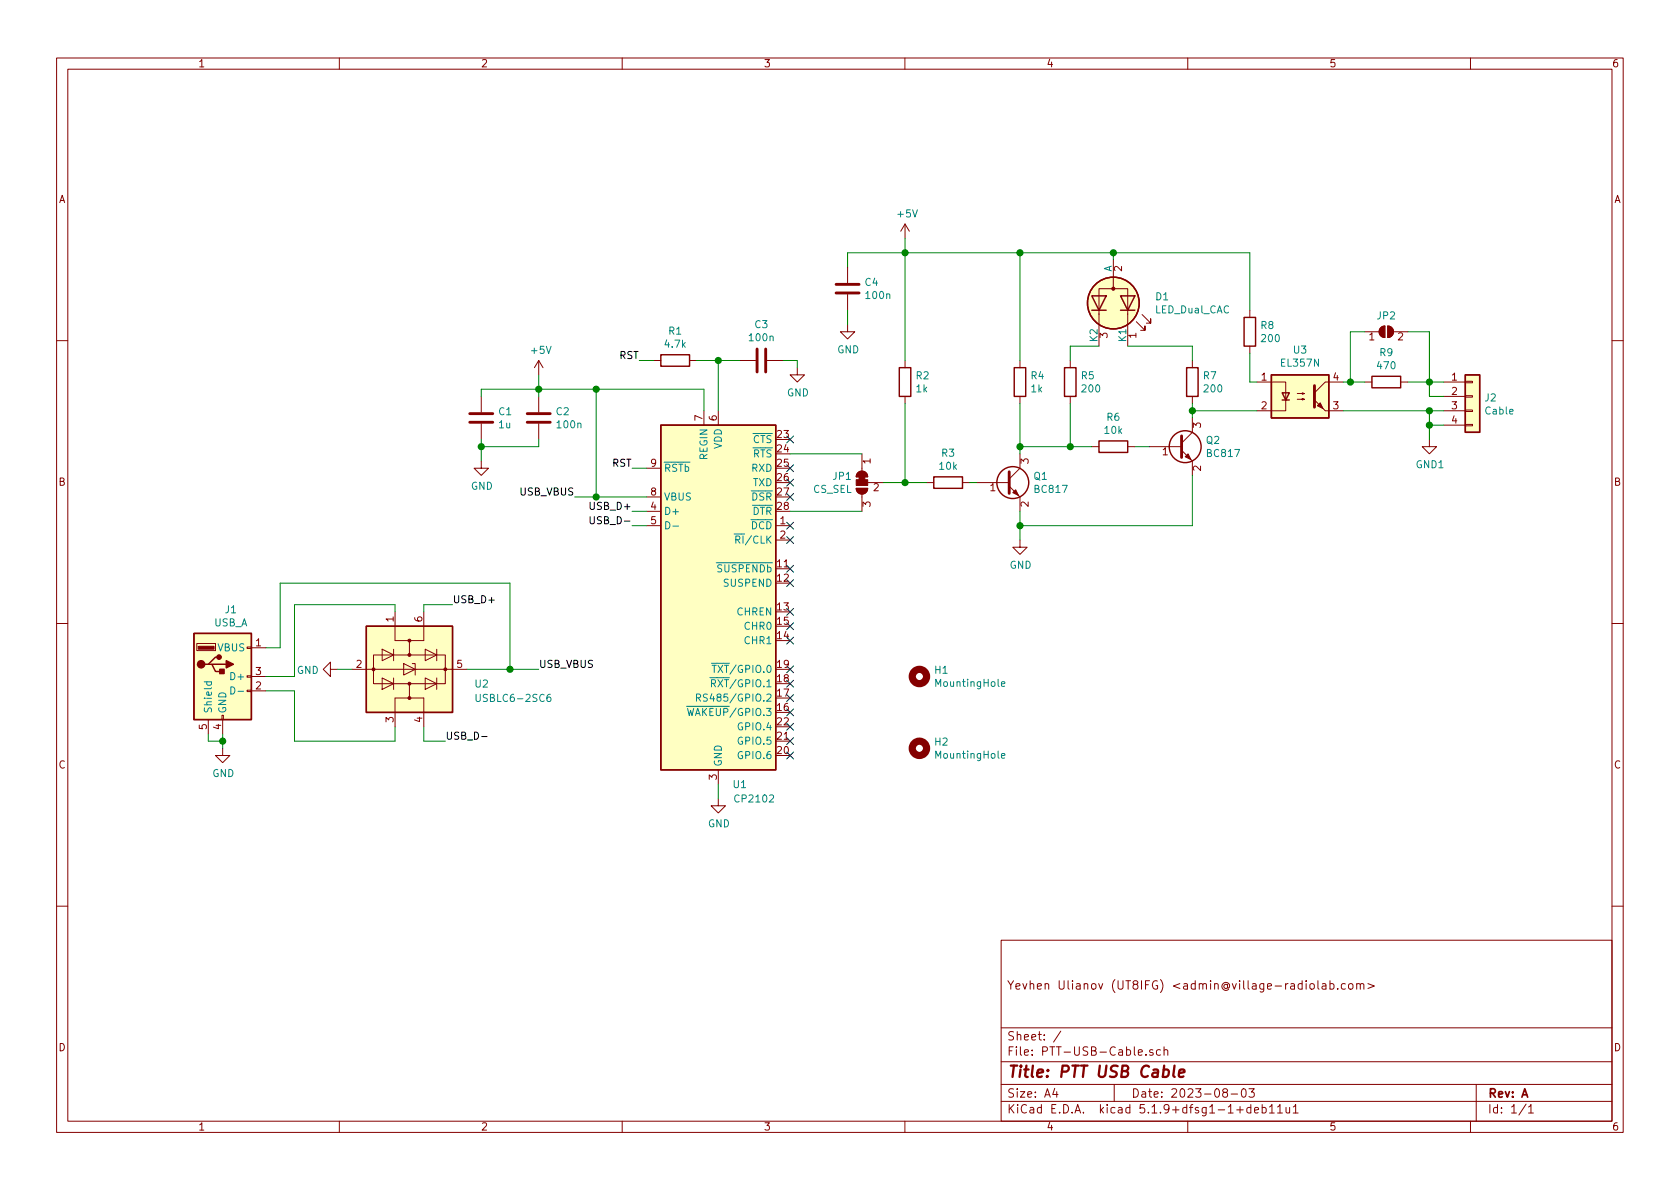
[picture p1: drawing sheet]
EESchema Schematic File Version 4
EELAYER 30 0
EELAYER END
$Descr A4 11693 8268
encoding utf-8
Sheet 1 1
Title "PTT USB Cable"
Date "2023-08-03"
Rev "A"
Comp ""
Comment1 ""
Comment2 "Yevhen Ulianov (UT8IFG) <admin@village-radiolab.com>"
Comment3 ""
Comment4 ""
$EndDescr
$Comp
L Device:R R2
U 1 1
P 6300 2650
F 0 "R2" H 6370 2696 50  0000 L CNN
F 1 "1k" H 6370 2605 50  0000 L CNN
F 2 "Resistor_SMD:R_0805_2012Metric_Pad1.20x1.40mm_HandSolder" V 6230 2650 50  0001 C CNN
F 3 "~" H 6300 2650 50  0001 C CNN
	1    6300 2650
	1    0    0    -1  
$EndComp
$Comp
L Device:R R3
U 1 1
P 6600 3350
F 0 "R3" V 6393 3350 50  0000 C CNN
F 1 "10k" V 6484 3350 50  0000 C CNN
F 2 "Resistor_SMD:R_0805_2012Metric_Pad1.20x1.40mm_HandSolder" V 6530 3350 50  0001 C CNN
F 3 "~" H 6600 3350 50  0001 C CNN
	1    6600 3350
	0    1    1    0   
$EndComp
$Comp
L Transistor_BJT:BC817 Q1
U 1 1
P 7000 3350
F 0 "Q1" H 7191 3396 50  0000 L CNN
F 1 "BC817" H 7191 3305 50  0000 L CNN
F 2 "Package_TO_SOT_SMD:SOT-23" H 7200 3275 50  0001 L CIN
F 3 "http://www.fairchildsemi.com/ds/BC/BC817.pdf" H 7000 3350 50  0001 L CNN
	1    7000 3350
	1    0    0    -1  
$EndComp
Wire Wire Line
	6750 3350 6800 3350
$Comp
L power:GND #PWR08
U 1 1
P 7100 3750
F 0 "#PWR08" H 7100 3500 50  0001 C CNN
F 1 "GND" H 7105 3577 50  0000 C CNN
F 2 "" H 7100 3750 50  0001 C CNN
F 3 "" H 7100 3750 50  0001 C CNN
	1    7100 3750
	1    0    0    -1  
$EndComp
Wire Wire Line
	7100 3750 7100 3650
Wire Wire Line
	6300 2800 6300 3350
Wire Wire Line
	6300 3350 6450 3350
$Comp
L Device:R R6
U 1 1
P 7750 3100
F 0 "R6" V 7543 3100 50  0000 C CNN
F 1 "10k" V 7634 3100 50  0000 C CNN
F 2 "Resistor_SMD:R_0805_2012Metric_Pad1.20x1.40mm_HandSolder" V 7680 3100 50  0001 C CNN
F 3 "~" H 7750 3100 50  0001 C CNN
	1    7750 3100
	0    1    1    0   
$EndComp
Wire Wire Line
	7100 3150 7100 3100
$Comp
L Device:R R4
U 1 1
P 7100 2650
F 0 "R4" H 7170 2696 50  0000 L CNN
F 1 "1k" H 7170 2605 50  0000 L CNN
F 2 "Resistor_SMD:R_0805_2012Metric_Pad1.20x1.40mm_HandSolder" V 7030 2650 50  0001 C CNN
F 3 "~" H 7100 2650 50  0001 C CNN
	1    7100 2650
	1    0    0    -1  
$EndComp
Wire Wire Line
	7100 2800 7100 3100
Connection ~ 7100 3100
Wire Wire Line
	7100 2500 7100 1750
Wire Wire Line
	7100 1750 6300 1750
Wire Wire Line
	6300 1750 6300 2500
$Comp
L Device:LED_Dual_CAC D1
U 1 1
P 7750 2100
F 0 "D1" V 7704 2388 50  0000 L CNN
F 1 "LED_Dual_CAC" V 7795 2388 50  0000 L CNN
F 2 "LED_THT:LED_D3.0mm-3" H 7800 2100 50  0001 C CNN
F 3 "~" H 7800 2100 50  0001 C CNN
	1    7750 2100
	0    1    1    0   
$EndComp
Wire Wire Line
	7100 3100 7450 3100
$Comp
L Device:R R5
U 1 1
P 7450 2650
F 0 "R5" H 7520 2696 50  0000 L CNN
F 1 "200" H 7520 2605 50  0000 L CNN
F 2 "Resistor_SMD:R_0805_2012Metric_Pad1.20x1.40mm_HandSolder" V 7380 2650 50  0001 C CNN
F 3 "~" H 7450 2650 50  0001 C CNN
	1    7450 2650
	1    0    0    -1  
$EndComp
Wire Wire Line
	7450 2800 7450 3100
Connection ~ 7450 3100
Wire Wire Line
	7450 3100 7600 3100
Wire Wire Line
	7450 2500 7450 2400
Wire Wire Line
	7450 2400 7650 2400
Wire Wire Line
	8300 3650 7100 3650
Connection ~ 7100 3650
Wire Wire Line
	7100 3650 7100 3550
Wire Wire Line
	7850 2400 8300 2400
Connection ~ 8300 2850
$Comp
L Device:C C4
U 1 1
P 5900 2000
F 0 "C4" H 6015 2046 50  0000 L CNN
F 1 "100n" H 6015 1955 50  0000 L CNN
F 2 "Capacitor_SMD:C_0805_2012Metric_Pad1.18x1.45mm_HandSolder" H 5938 1850 50  0001 C CNN
F 3 "~" H 5900 2000 50  0001 C CNN
	1    5900 2000
	1    0    0    -1  
$EndComp
Wire Wire Line
	6300 1750 5900 1750
Wire Wire Line
	5900 1750 5900 1850
Connection ~ 6300 1750
Wire Wire Line
	7750 1800 7750 1750
Wire Wire Line
	7750 1750 7100 1750
Connection ~ 7100 1750
Wire Wire Line
	8300 2800 8300 2850
Wire Wire Line
	8300 2400 8300 2500
$Comp
L Device:R R7
U 1 1
P 8300 2650
F 0 "R7" H 8370 2696 50  0000 L CNN
F 1 "200" H 8370 2605 50  0000 L CNN
F 2 "Resistor_SMD:R_0805_2012Metric_Pad1.20x1.40mm_HandSolder" V 8230 2650 50  0001 C CNN
F 3 "~" H 8300 2650 50  0001 C CNN
	1    8300 2650
	1    0    0    -1  
$EndComp
Wire Wire Line
	8300 2850 8300 2900
Wire Wire Line
	8300 3300 8300 3650
Wire Wire Line
	7900 3100 8000 3100
$Comp
L Transistor_BJT:BC817 Q2
U 1 1
P 8200 3100
F 0 "Q2" H 8391 3146 50  0000 L CNN
F 1 "BC817" H 8391 3055 50  0000 L CNN
F 2 "Package_TO_SOT_SMD:SOT-23" H 8400 3025 50  0001 L CIN
F 3 "http://www.fairchildsemi.com/ds/BC/BC817.pdf" H 8200 3100 50  0001 L CNN
	1    8200 3100
	1    0    0    -1  
$EndComp
$Comp
L power:GND #PWR05
U 1 1
P 5900 2250
F 0 "#PWR05" H 5900 2000 50  0001 C CNN
F 1 "GND" H 5905 2077 50  0000 C CNN
F 2 "" H 5900 2250 50  0001 C CNN
F 3 "" H 5900 2250 50  0001 C CNN
	1    5900 2250
	1    0    0    -1  
$EndComp
Wire Wire Line
	5900 2150 5900 2250
Wire Wire Line
	6150 3350 6300 3350
Connection ~ 6300 3350
$Comp
L Interface_USB:CP2102N-A01-GQFN28 U1
U 1 1
P 5000 4150
F 0 "U1" H 5150 2850 50  0000 C CNN
F 1 "CP2102" H 5250 2750 50  0000 C CNN
F 2 "Package_DFN_QFN:QFN-28-1EP_5x5mm_P0.5mm_EP3.35x3.35mm_ThermalVias" H 5450 2950 50  0001 L CNN
F 3 "https://www.silabs.com/documents/public/data-sheets/cp2102n-datasheet.pdf" H 5050 3400 50  0001 C CNN
	1    5000 4150
	1    0    0    -1  
$EndComp
NoConn ~ 5500 3650
NoConn ~ 5500 3450
NoConn ~ 5500 3350
NoConn ~ 5500 3250
NoConn ~ 5500 3050
$Comp
L Device:R R9
U 1 1
P 9650 2650
F 0 "R9" V 9443 2650 50  0000 C CNN
F 1 "470" V 9534 2650 50  0000 C CNN
F 2 "Resistor_SMD:R_0805_2012Metric_Pad1.20x1.40mm_HandSolder" V 9580 2650 50  0001 C CNN
F 3 "~" H 9650 2650 50  0001 C CNN
	1    9650 2650
	0    1    1    0   
$EndComp
Wire Wire Line
	3750 2700 3750 2750
Wire Wire Line
	3350 2700 3750 2700
Wire Wire Line
	3350 2750 3350 2700
Wire Wire Line
	3350 3100 3350 3200
Connection ~ 3350 3100
Wire Wire Line
	3750 3100 3350 3100
Wire Wire Line
	3750 3050 3750 3100
Wire Wire Line
	3350 3050 3350 3100
$Comp
L power:GND #PWR01
U 1 1
P 3350 3200
F 0 "#PWR01" H 3350 2950 50  0001 C CNN
F 1 "GND" H 3355 3027 50  0000 C CNN
F 2 "" H 3350 3200 50  0001 C CNN
F 3 "" H 3350 3200 50  0001 C CNN
	1    3350 3200
	1    0    0    -1  
$EndComp
$Comp
L Device:C C1
U 1 1
P 3350 2900
F 0 "C1" H 3465 2946 50  0000 L CNN
F 1 "1u" H 3465 2855 50  0000 L CNN
F 2 "Capacitor_SMD:C_0805_2012Metric_Pad1.18x1.45mm_HandSolder" H 3388 2750 50  0001 C CNN
F 3 "~" H 3350 2900 50  0001 C CNN
	1    3350 2900
	1    0    0    -1  
$EndComp
$Comp
L Device:C C2
U 1 1
P 3750 2900
F 0 "C2" H 3865 2946 50  0000 L CNN
F 1 "100n" H 3865 2855 50  0000 L CNN
F 2 "Capacitor_SMD:C_0805_2012Metric_Pad1.18x1.45mm_HandSolder" H 3788 2750 50  0001 C CNN
F 3 "~" H 3750 2900 50  0001 C CNN
	1    3750 2900
	1    0    0    -1  
$EndComp
$Comp
L Device:R R1
U 1 1
P 4700 2500
F 0 "R1" V 4493 2500 50  0000 C CNN
F 1 "4.7k" V 4584 2500 50  0000 C CNN
F 2 "Resistor_SMD:R_0805_2012Metric_Pad1.20x1.40mm_HandSolder" V 4630 2500 50  0001 C CNN
F 3 "~" H 4700 2500 50  0001 C CNN
	1    4700 2500
	0    1    1    0   
$EndComp
Wire Wire Line
	4400 3250 4500 3250
Wire Wire Line
	4550 2500 4450 2500
Text Label 4400 3250 2    50   ~ 0
RST
Text Label 4450 2500 2    50   ~ 0
RST
Wire Wire Line
	4500 3450 4150 3450
Wire Wire Line
	4900 2700 4150 2700
Wire Wire Line
	4900 2700 4900 2850
Connection ~ 3750 2700
Wire Wire Line
	4150 2700 4150 3450
Connection ~ 4150 2700
Wire Wire Line
	4150 2700 3750 2700
Connection ~ 5000 2500
Wire Wire Line
	5000 2500 5000 2850
Wire Wire Line
	4850 2500 5000 2500
$Comp
L Device:C C3
U 1 1
P 5300 2500
F 0 "C3" V 5048 2500 50  0000 C CNN
F 1 "100n" V 5139 2500 50  0000 C CNN
F 2 "Capacitor_SMD:C_0805_2012Metric_Pad1.18x1.45mm_HandSolder" H 5338 2350 50  0001 C CNN
F 3 "~" H 5300 2500 50  0001 C CNN
	1    5300 2500
	0    1    1    0   
$EndComp
$Comp
L power:GND #PWR04
U 1 1
P 5550 2550
F 0 "#PWR04" H 5550 2300 50  0001 C CNN
F 1 "GND" H 5555 2377 50  0000 C CNN
F 2 "" H 5550 2550 50  0001 C CNN
F 3 "" H 5550 2550 50  0001 C CNN
	1    5550 2550
	1    0    0    -1  
$EndComp
Wire Wire Line
	5150 2500 5000 2500
Wire Wire Line
	5550 2550 5550 2500
Wire Wire Line
	5550 2500 5450 2500
$Comp
L power:GND #PWR03
U 1 1
P 5000 5550
F 0 "#PWR03" H 5000 5300 50  0001 C CNN
F 1 "GND" H 5005 5377 50  0000 C CNN
F 2 "" H 5000 5550 50  0001 C CNN
F 3 "" H 5000 5550 50  0001 C CNN
	1    5000 5550
	1    0    0    -1  
$EndComp
Wire Wire Line
	5000 5550 5000 5450
$Comp
L Connector:USB_A J1
U 1 1
P 1550 4700
F 0 "J1" H 1607 5167 50  0000 C CNN
F 1 "USB_A" H 1607 5076 50  0000 C CNN
F 2 "PTT-USB-Cable:USB_A_CNCTech_1001-011-01101_Horizontal_TH" H 1700 4650 50  0001 C CNN
F 3 " ~" H 1700 4650 50  0001 C CNN
	1    1550 4700
	1    0    0    -1  
$EndComp
Wire Wire Line
	4400 3550 4500 3550
$Comp
L power:GND #PWR07
U 1 1
P 1550 5200
F 0 "#PWR07" H 1550 4950 50  0001 C CNN
F 1 "GND" H 1555 5027 50  0000 C CNN
F 2 "" H 1550 5200 50  0001 C CNN
F 3 "" H 1550 5200 50  0001 C CNN
	1    1550 5200
	1    0    0    -1  
$EndComp
Wire Wire Line
	1550 5100 1550 5150
NoConn ~ 5500 5250
NoConn ~ 5500 5150
NoConn ~ 5500 5050
NoConn ~ 5500 4950
NoConn ~ 5500 4850
NoConn ~ 5500 4750
NoConn ~ 5500 4650
NoConn ~ 5500 4250
NoConn ~ 5500 4350
NoConn ~ 5500 4450
NoConn ~ 5500 4050
NoConn ~ 5500 3950
NoConn ~ 5500 3750
$Comp
L power:+5V #PWR02
U 1 1
P 3750 2600
F 0 "#PWR02" H 3750 2450 50  0001 C CNN
F 1 "+5V" H 3765 2773 50  0000 C CNN
F 2 "" H 3750 2600 50  0001 C CNN
F 3 "" H 3750 2600 50  0001 C CNN
	1    3750 2600
	1    0    0    -1  
$EndComp
Wire Wire Line
	3750 2600 3750 2700
$Comp
L power:+5V #PWR06
U 1 1
P 6300 1650
F 0 "#PWR06" H 6300 1500 50  0001 C CNN
F 1 "+5V" H 6315 1823 50  0000 C CNN
F 2 "" H 6300 1650 50  0001 C CNN
F 3 "" H 6300 1650 50  0001 C CNN
	1    6300 1650
	1    0    0    -1  
$EndComp
Wire Wire Line
	6300 1650 6300 1750
$Comp
L Connector_Generic:Conn_01x04 J2
U 1 1
P 10250 2750
F 0 "J2" H 10330 2742 50  0000 L CNN
F 1 "Cable" H 10330 2651 50  0000 L CNN
F 2 "PTT-USB-Cable:PinHeader_1x04_P2.54mm_NoSilk" H 10250 2750 50  0001 C CNN
F 3 "~" H 10250 2750 50  0001 C CNN
	1    10250 2750
	1    0    0    -1  
$EndComp
Wire Wire Line
	9950 2750 9950 2650
Connection ~ 9950 2650
Wire Wire Line
	9950 2650 10050 2650
Wire Wire Line
	9950 2750 10050 2750
Wire Wire Line
	10050 2850 9950 2850
Wire Wire Line
	9950 2850 9950 2950
Wire Wire Line
	9950 2950 10050 2950
Wire Wire Line
	9950 3050 9950 2950
Connection ~ 9950 2950
Wire Wire Line
	6000 3150 5500 3150
Wire Wire Line
	6000 3550 5500 3550
$Comp
L Power_Protection:USBLC6-2SC6 U2
U 1 1
P 2850 4650
F 0 "U2" V 2950 5100 50  0000 L CNN
F 1 "USBLC6-2SC6" V 3050 5100 50  0000 L CNN
F 2 "Package_TO_SOT_SMD:SOT-23-6" H 2850 4150 50  0001 C CNN
F 3 "https://www.st.com/resource/en/datasheet/usblc6-2.pdf" H 3050 5000 50  0001 C CNN
	1    2850 4650
	0    1    1    0   
$EndComp
$Comp
L power:GND #PWR09
U 1 1
P 2350 4650
F 0 "#PWR09" H 2350 4400 50  0001 C CNN
F 1 "GND" V 2355 4522 50  0000 R CNN
F 2 "" H 2350 4650 50  0001 C CNN
F 3 "" H 2350 4650 50  0001 C CNN
	1    2350 4650
	0    1    1    0   
$EndComp
Wire Wire Line
	2350 4650 2450 4650
Wire Wire Line
	1850 4800 2050 4800
Wire Wire Line
	2050 4800 2050 5150
Wire Wire Line
	2050 5150 2750 5150
Wire Wire Line
	2750 5150 2750 5050
Wire Wire Line
	1850 4700 2050 4700
Wire Wire Line
	2050 4700 2050 4200
Wire Wire Line
	2050 4200 2750 4200
Wire Wire Line
	2750 4200 2750 4250
Text Label 3100 5150 0    50   ~ 0
USB_D-
Wire Wire Line
	2950 5050 2950 5150
Wire Wire Line
	2950 5150 3100 5150
Text Label 3150 4200 0    50   ~ 0
USB_D+
Wire Wire Line
	2950 4250 2950 4200
Wire Wire Line
	2950 4200 3150 4200
Text Label 3750 4650 0    50   ~ 0
USB_VBUS
Wire Wire Line
	3250 4650 3550 4650
Wire Wire Line
	1850 4500 1950 4500
Wire Wire Line
	1950 4500 1950 4050
Wire Wire Line
	1950 4050 3550 4050
Wire Wire Line
	3550 4050 3550 4650
Connection ~ 3550 4650
Wire Wire Line
	3550 4650 3750 4650
Text Label 4400 3550 2    50   ~ 0
USB_D+
Text Label 4400 3650 2    50   ~ 0
USB_D-
Wire Wire Line
	4400 3650 4500 3650
Text Label 4000 3450 2    50   ~ 0
USB_VBUS
Wire Wire Line
	4000 3450 4150 3450
Connection ~ 4150 3450
Wire Wire Line
	1450 5100 1450 5150
Wire Wire Line
	1450 5150 1550 5150
Connection ~ 1550 5150
Wire Wire Line
	1550 5150 1550 5200
$Comp
L Mechanical:MountingHole H1
U 1 1
P 6400 4700
F 0 "H1" H 6500 4746 50  0000 L CNN
F 1 "MountingHole" H 6500 4655 50  0000 L CNN
F 2 "PTT-USB-Cable:Hole" H 6400 4700 50  0001 C CNN
F 3 "~" H 6400 4700 50  0001 C CNN
	1    6400 4700
	1    0    0    -1  
$EndComp
$Comp
L Mechanical:MountingHole H2
U 1 1
P 6400 5200
F 0 "H2" H 6500 5246 50  0000 L CNN
F 1 "MountingHole" H 6500 5155 50  0000 L CNN
F 2 "PTT-USB-Cable:Hole" H 6400 5200 50  0001 C CNN
F 3 "~" H 6400 5200 50  0001 C CNN
	1    6400 5200
	1    0    0    -1  
$EndComp
$Comp
L Isolator:LTV-357T U3
U 1 1
P 9050 2750
F 0 "U3" H 9050 3075 50  0000 C CNN
F 1 "EL357N" H 9050 2984 50  0000 C CNN
F 2 "Package_SO:SOP-4_3.8x4.1mm_P2.54mm" H 8850 2550 50  0001 L CIN
F 3 "https://www.buerklin.com/medias/sys_master/download/download/h91/ha0/8892020588574.pdf" H 9050 2750 50  0001 L CNN
	1    9050 2750
	1    0    0    -1  
$EndComp
$Comp
L Device:R R8
U 1 1
P 8700 2300
F 0 "R8" H 8770 2346 50  0000 L CNN
F 1 "200" H 8770 2255 50  0000 L CNN
F 2 "Resistor_SMD:R_0805_2012Metric_Pad1.20x1.40mm_HandSolder" V 8630 2300 50  0001 C CNN
F 3 "~" H 8700 2300 50  0001 C CNN
	1    8700 2300
	1    0    0    -1  
$EndComp
Wire Wire Line
	8300 2850 8750 2850
Wire Wire Line
	8750 2650 8700 2650
Wire Wire Line
	8700 2650 8700 2450
Wire Wire Line
	8700 2150 8700 1750
Wire Wire Line
	8700 1750 7750 1750
Connection ~ 7750 1750
$Comp
L power:GND1 #PWR010
U 1 1
P 9950 3050
F 0 "#PWR010" H 9950 2800 50  0001 C CNN
F 1 "GND1" H 9955 2877 50  0000 C CNN
F 2 "" H 9950 3050 50  0001 C CNN
F 3 "" H 9950 3050 50  0001 C CNN
	1    9950 3050
	1    0    0    -1  
$EndComp
Connection ~ 9950 2850
Wire Wire Line
	9800 2650 9950 2650
Wire Wire Line
	9350 2650 9400 2650
Wire Wire Line
	9350 2850 9950 2850
Wire Wire Line
	9400 2650 9400 2300
Wire Wire Line
	9400 2300 9500 2300
Connection ~ 9400 2650
Wire Wire Line
	9400 2650 9500 2650
Wire Wire Line
	9800 2300 9950 2300
Wire Wire Line
	9950 2300 9950 2650
$Comp
L Jumper:SolderJumper_3_Bridged12 JP1
U 1 1
P 6000 3350
F 0 "JP1" V 5954 3417 50  0000 L CNN
F 1 "CS_SEL" V 6045 3417 50  0000 L CNN
F 2 "Jumper:SolderJumper-3_P1.3mm_Bridged12_RoundedPad1.0x1.5mm" H 6000 3350 50  0001 C CNN
F 3 "~" H 6000 3350 50  0001 C CNN
	1    6000 3350
	0    -1   1    0   
$EndComp
$Comp
L Jumper:SolderJumper_2_Open JP2
U 1 1
P 9650 2300
F 0 "JP2" H 9650 2413 50  0000 C CNN
F 1 "JMP" H 9650 2414 50  0001 C CNN
F 2 "Jumper:SolderJumper-2_P1.3mm_Open_RoundedPad1.0x1.5mm" H 9650 2300 50  0001 C CNN
F 3 "~" H 9650 2300 50  0001 C CNN
	1    9650 2300
	1    0    0    -1  
$EndComp
$EndSCHEMATC
